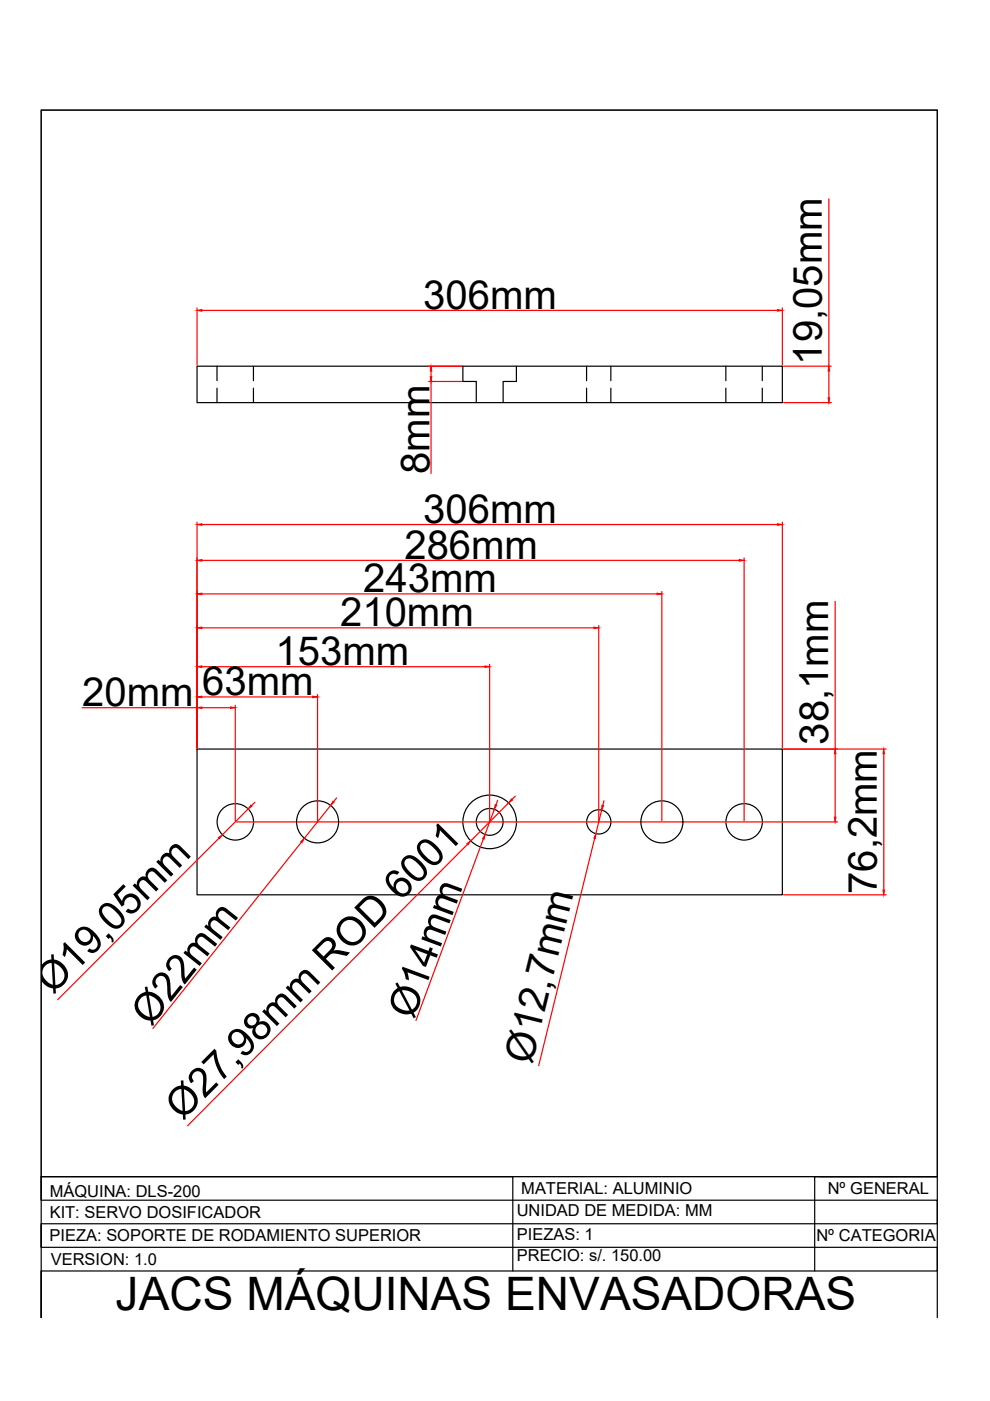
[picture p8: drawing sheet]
<svg xmlns="http://www.w3.org/2000/svg" width="210mm" height="297mm" viewBox="0 0 210 297" stroke-linecap="round" stroke-linejoin="round" font-family="sans-serif">
<!-- layer: 0 -->
<g fill="none" stroke="#000" stroke-width=".25">
<path d="M41.8 77.6h124.1v7.8h-124.1zM46 77.6v3.1M53.7 77.6v3.1M98.1 77.6v3.3h2.9v4.5M109.5 77.6v3.3h-2.8v4.5M124.4 77.6v3.1M129.5 77.6v3.1M153.9 77.6v3.1M161.6 77.6v3.1M46 82.3v3.1M53.7 82.3v3.1M124.4 82.3v3.1"/>
<path d="M129.5 82.3v3.1M153.9 82.3v3.1M161.6 82.3v3.1M41.8 158.8h124.1v30.9h-124.1zM8.7 249.5h100v20M173.7 249.5h25M198.7 249.5h-190v5h190v5h-190v5h190v5h-190v9.9v-256.1h190v256.1M198.7 249.5h-26v20"/>
<circle cx="49.9" cy="174.3" r="3.9"/>
<circle cx="67.3" cy="174.3" r="4.5"/>
<circle cx="103.8" cy="174.3" r="5.7"/>
<circle cx="103.8" cy="174.3" r="2.85"/>
<circle cx="127" cy="174.3" r="2.57"/>
<circle cx="140.3" cy="174.3" r="4.5"/>
<circle cx="157.8" cy="174.3" r="3.9"/>
</g>
<g fill="none" stroke="#f00" stroke-width=".25">
<path d="M175.7 42.2v35.4M41.8 65.3v12.1M42.8 65.8h122.1M90.9 77.6h7M91.4 78.7v1.2M165.9 65.3v12.1M166.1 77.6h10.1M175.7 78.7v5.6M90.9 80.9h7M91.4 80.9v19.5M166.1 85.4h10.1M41.8 110.7v47.9"/>
<path d="M42.8 118.8h114M42.8 111.2h122.1M157.8 118.3v55.7M165.9 110.7v47.9M42.8 133.1h83.1M42.8 125.9h96.5M127 132.6v41.4M140.3 125.4v48.6M177.1 127.5v31.3M17.4 150.1h24.4M42.8 150.1h6.1M42.8 141.4h60"/>
<path d="M42.8 147.8h23.5M49.9 149.5v24.5M67.3 147.3v26.7M103.8 140.8v33.2M166.1 158.8h21.8M177.1 159.8v13.4M187.4 159.8v28.9M46.4 177.7l-34.2 34.3M50.1 174.3h127.5M52.6 171.5l-5.4 5.5M54.1 170.1l-.8 .7M63.9 178.5l-31.5 39.6"/>
<path d="M70.1 170.8l-5.6 6.9M71.4 169.2l-.7 .8M99.1 179l-59.3 59.7M102.5 177.9l-14.3 38.5M104.8 171.6l-2 5.3M105.5 169.7l-.3 .9M107.8 170.2l-8 8.1M109.3 168.8l-.8 .7M126.1 177.7l-11.9 48.3M127.6 171.7l-1.3 5.1M128.1 169.8l-.3 1M166.1 189.7h21.8"/>
</g>
<g fill="#f00" stroke="#f00" stroke-width=".21">
<path d="M41.8 65.8l1-.2v.4z"/>
<path d="M164.9 65.6l1 .2-1 .2z"/>
<path d="M175.6 84.3h.3l-.2 1.1z"/>
<path d="M175.7 77.6l.2 1.1h-.3z"/>
<path d="M48.9 149.9l1 .2-1 .1z"/>
<path d="M41.8 150.1l1-.2v.3z"/>
<path d="M102.8 141.2l1 .2-1 .1z"/>
<path d="M41.8 141.4l1-.2v.3z"/>
<path d="M125.9 132.9l1.1 .2-1.1 .2z"/>
<path d="M41.8 133.1l1-.2v.4z"/>
<path d="M156.8 118.6l1 .2-1 .2z"/>
<path d="M41.8 118.8l1-.2v.4z"/>
<path d="M164.9 111l1 .2-1 .2z"/>
<path d="M41.8 111.2l1-.2v.4z"/>
<path d="M176.9 173.2h.3l-.1 1.1z"/>
<path d="M177.1 158.8l.1 1h-.3z"/>
<path d="M187.2 188.7h.4l-.2 1z"/>
<path d="M187.4 158.8l.2 1h-.4z"/>
<path d="M53.2 170.7l.2 .2-.8 .6z"/>
<path d="M46.3 177.6l.9-.6-.6 .8z"/>
<path d="M108.4 169.4l.3 .2-.9 .6z"/>
<path d="M99 178.9l.8-.6-.6 .8z"/>
<path d="M105 170.6l.3 .1-.5 .9z"/>
<path d="M102.8 176.9l-.1 1-.4-.1z"/>
<path d="M127.6 170.7l.4 .1-.4 .9z"/>
<path d="M126.3 176.8v1l-.4-.1z"/>
<path d="M91.4 77.6l.2 1.1h-.4z"/>
<path d="M91.2 79.9h.4l-.2 1z"/>
<path d="M139.3 125.8l1 .1-1 .2z"/>
<path d="M41.8 125.9l1-.1v.3z"/>
<path d="M66.3 147.6l1 .2-1 .1z"/>
<path d="M41.8 147.8l1-.2v.3z"/>
<path d="M70.6 169.9l.3 .2-.8 .7z"/>
<path d="M63.8 178.4l.7-.7-.5 .9z"/>
</g>
<path d="M8.7 23.3h190v226.2h-190z" fill="none" stroke="#000" stroke-width=".21"/>
<text font-size="9.8" x="24.5" y="277.7">JACS MÁQUINAS ENVASADORAS</text>
<g font-size="8.5">
<text x="89.7" y="65.4">306mm</text>
<text x="174.3" y="77.3" transform="rotate(-90 174.3 77.3)">19,05mm</text>
<text x="91" y="100.5" transform="rotate(-90 91 100.5)">8mm</text>
<text x="89.7" y="110.8">306mm</text>
<text x="85.7" y="118.4">286mm</text>
<text x="77" y="125.6">243mm</text>
<text x="72.1" y="132.8">210mm</text>
<text x="58.4" y="141">153mm</text>
<text x="17.4" y="149.7">20mm</text>
<text x="42.9" y="147.4">63mm</text>
<text x="175.6" y="157.9" transform="rotate(-90 175.6 157.9)">38,1mm</text>
<text x="185.9" y="189.5" transform="rotate(-90 185.9 189.5)">76,2mm</text>
<text x="11.1" y="211" transform="rotate(-45 11.1 211)">Ø19,05mm</text>
<text x="32" y="217.8" transform="rotate(-51 32 217.8)">Ø22mm</text>
<text x="87.7" y="216.3" transform="rotate(-70 87.7 216.3)">Ø14mm</text>
<text x="112.8" y="225.7" transform="rotate(-76 112.8 225.7)">Ø12,7mm</text>
<text x="38.7" y="237.7" transform="rotate(-45 38.7 237.7)">Ø27,98mm ROD 6001</text>
</g>
<g font-size="3.5">
<text x="10.5" y="253.7">MÁQUINA: DLS-200</text>
<text x="109.6" y="257.9">UNIDAD DE MEDIDA: MM</text>
<text x="110.5" y="253.2">MATERIAL: ALUMINIO</text>
<text x="175.5" y="253.2">Nº GENERAL</text>
<text x="10.5" y="263.1">PIEZA: SOPORTE DE RODAMIENTO SUPERIOR</text>
<text x="10.5" y="258.1">KIT: SERVO DOSIFICADOR</text>
<text x="109.6" y="262.9">PIEZAS: 1</text>
<text x="173.1" y="263.1">Nº CATEGORIA</text>
<text x="10.8" y="268.1">VERSION: 1.0</text>
<text x="109.6" y="267.4">PRECIO: s/. 150.00</text>
</g>
</svg>
